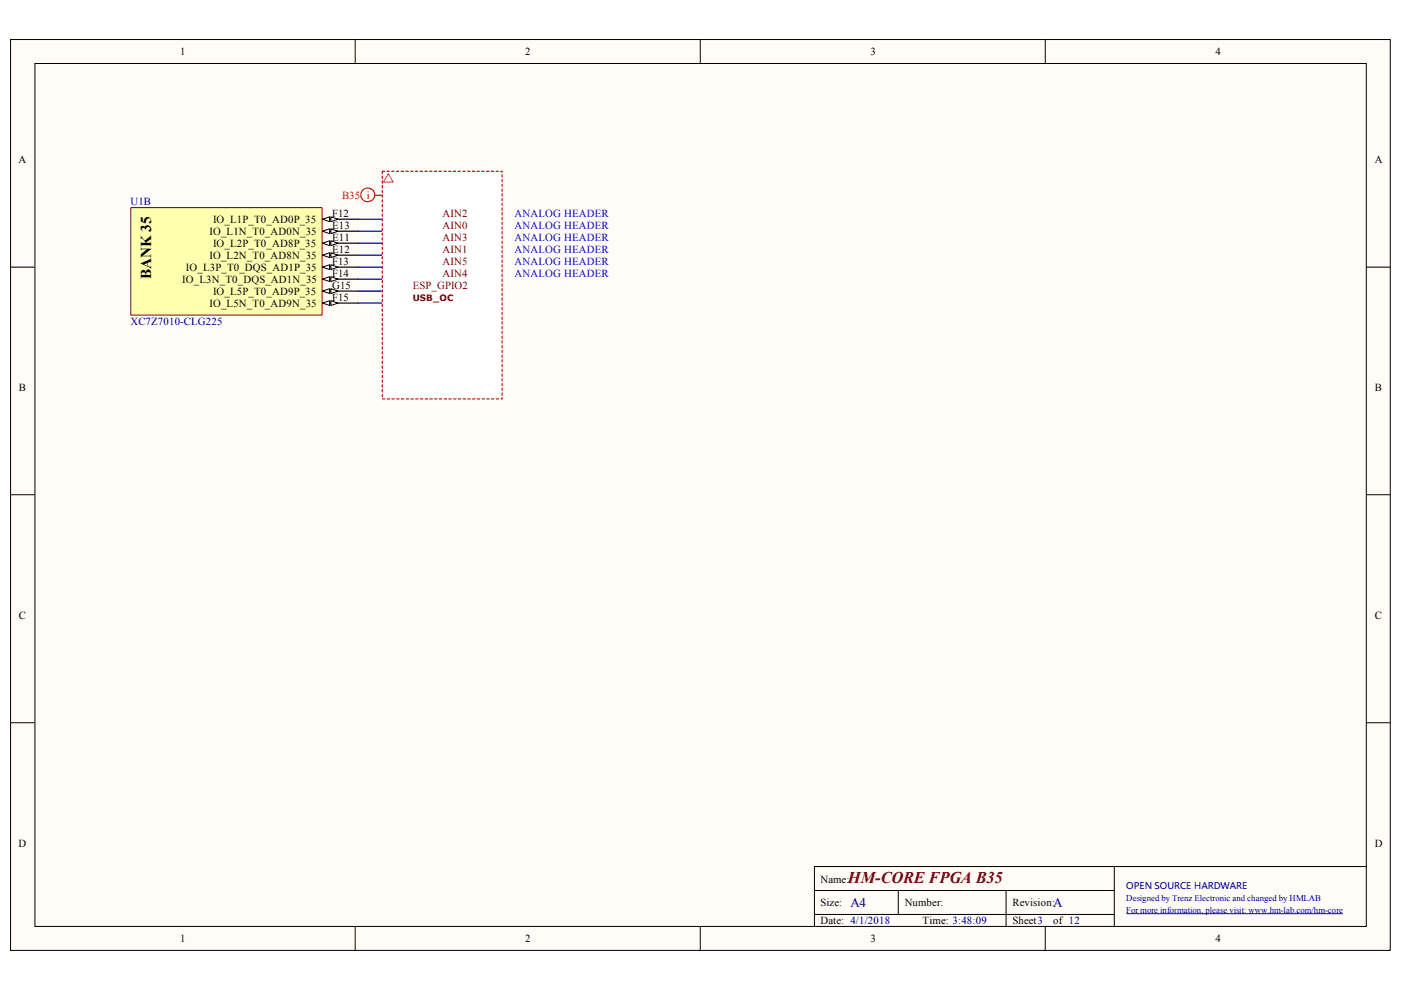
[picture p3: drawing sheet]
<svg xmlns="http://www.w3.org/2000/svg" width="297mm" height="210mm" viewBox="0 0 297 210" stroke-linecap="round" stroke-linejoin="round" font-family="sans-serif">
<path d="M2.3 8.5h292.5v193h-292.5z" fill="#fffcf8"/>
<path d="M2.2 8.4h292.6v193.1h-292.6z" fill="none" stroke="#000" stroke-width=".21"/>
<path d="M7.5 13.5h282.2v182.9h-282.2z" fill="#fffcf8"/>
<g fill="none" stroke="#000" stroke-width=".21">
<path d="M7.4 13.5h282.3v182.9h-282.3zM75.3 8.3v5.1M148.5 8.3v5.1M221.6 8.3v5.1M2.2 56.6h5.1M289.7 56.6h5.1M2.2 104.9h5.1M289.7 104.9h5.1M2.2 153.2h5.1M289.7 153.2h5.1M75.3 196.4v5.2M148.5 196.4v5.2"/>
<path d="M172.7 188.8h63.6M172.7 193.9h63.6M190.5 188.8v5.1M213.3 188.8v7.6M221.6 196.4v5.2M236.3 183.7v12.7M289.7 183.7h-117v12.7"/>
</g>
<path d="M238.8 193.7h45.9" fill="none" stroke="#000080" stroke-width=".21"/>
<path d="M76 46.5h27.9M76 49h27.9M76 51.6h27.9M76 54.1h27.9M76 56.6h27.9M76 59.2h27.9M76 61.7h27.9M76 64.3h27.9" fill="none" stroke="#000080" stroke-width=".25"/>
<path d="M81.1 36.3h25.4v48.3h-25.4z" fill-rule="evenodd" fill="#fff"/>
<path d="M81.1 36.3h25.4v48.3h-25.4z" fill="none" stroke="#f00" stroke-width=".25" stroke-dasharray=".5 .5"/>
<path d="M82.3 36.8l1.1 1.8h-2.1z" fill="none" stroke="#f33" stroke-width=".21"/>
<g fill="none" stroke="#f00" stroke-width=".25">
<path d="M79.5 41.4h1.6"/>
<circle cx="78" cy="41.3" r="1.47"/>
</g>
<path d="M27.8 44.1h40.5v22.7h-40.5z" fill="#ffffb0"/>
<path d="M27.7 44h40.6v22.8h-40.6z" fill="none" stroke="#800000" stroke-width=".21"/>
<path d="M68.4 49h7.6" fill="none" stroke="#000" stroke-width=".25"/>
<path d="M68.4 49l1.5-.5v1z" fill="#fffcf8"/>
<path d="M68.4 49l1.5-.5v1z" fill="none" stroke="#000" stroke-width=".21"/>
<path d="M70.1 48.5l1.6 .5-1.6 .5z" fill="#fffcf8"/>
<path d="M70.1 48.5l1.6 .5-1.6 .5z" fill="none" stroke="#000" stroke-width=".21"/>
<path d="M68.4 46.5h7.6" fill="none" stroke="#000" stroke-width=".25"/>
<path d="M68.4 46.5l1.5-.5v1z" fill="#fffcf8"/>
<path d="M68.4 46.5l1.5-.5v1z" fill="none" stroke="#000" stroke-width=".21"/>
<path d="M70.1 46l1.6 .5-1.6 .5z" fill="#fffcf8"/>
<path d="M70.1 46l1.6 .5-1.6 .5z" fill="none" stroke="#000" stroke-width=".21"/>
<path d="M68.4 54.1h7.6" fill="none" stroke="#000" stroke-width=".25"/>
<path d="M68.4 54.1l1.5-.5v1z" fill="#fffcf8"/>
<path d="M68.4 54.1l1.5-.5v1z" fill="none" stroke="#000" stroke-width=".21"/>
<path d="M70.1 53.6l1.6 .5-1.6 .5z" fill="#fffcf8"/>
<path d="M70.1 53.6l1.6 .5-1.6 .5z" fill="none" stroke="#000" stroke-width=".21"/>
<path d="M68.4 51.6h7.6" fill="none" stroke="#000" stroke-width=".25"/>
<path d="M68.4 51.6l1.5-.5v1z" fill="#fffcf8"/>
<path d="M68.4 51.6l1.5-.5v1z" fill="none" stroke="#000" stroke-width=".21"/>
<path d="M70.1 51.1l1.6 .5-1.6 .5z" fill="#fffcf8"/>
<path d="M70.1 51.1l1.6 .5-1.6 .5z" fill="none" stroke="#000" stroke-width=".21"/>
<path d="M68.4 59.2h7.6" fill="none" stroke="#000" stroke-width=".25"/>
<path d="M68.4 59.2l1.5-.5v1z" fill="#fffcf8"/>
<path d="M68.4 59.2l1.5-.5v1z" fill="none" stroke="#000" stroke-width=".21"/>
<path d="M70.1 58.7l1.6 .5-1.6 .5z" fill="#fffcf8"/>
<path d="M70.1 58.7l1.6 .5-1.6 .5z" fill="none" stroke="#000" stroke-width=".21"/>
<path d="M68.4 56.6h7.6" fill="none" stroke="#000" stroke-width=".25"/>
<path d="M68.4 56.6l1.5-.5v1z" fill="#fffcf8"/>
<path d="M68.4 56.6l1.5-.5v1z" fill="none" stroke="#000" stroke-width=".21"/>
<path d="M70.1 56.1l1.6 .5-1.6 .5z" fill="#fffcf8"/>
<path d="M70.1 56.1l1.6 .5-1.6 .5z" fill="none" stroke="#000" stroke-width=".21"/>
<path d="M68.4 64.3h7.6" fill="none" stroke="#000" stroke-width=".25"/>
<path d="M68.4 64.3l1.5-.5v1z" fill="#fffcf8"/>
<path d="M68.4 64.3l1.5-.5v1z" fill="none" stroke="#000" stroke-width=".21"/>
<path d="M70.1 63.8l1.6 .5-1.6 .5z" fill="#fffcf8"/>
<path d="M70.1 63.8l1.6 .5-1.6 .5z" fill="none" stroke="#000" stroke-width=".21"/>
<path d="M68.4 61.7h7.6" fill="none" stroke="#000" stroke-width=".25"/>
<path d="M68.4 61.7l1.5-.5v1z" fill="#fffcf8"/>
<path d="M68.4 61.7l1.5-.5v1z" fill="none" stroke="#000" stroke-width=".21"/>
<path d="M70.1 61.2l1.6 .5-1.6 .5z" fill="#fffcf8"/>
<path d="M70.1 61.2l1.6 .5-1.6 .5z" fill="none" stroke="#000" stroke-width=".21"/>
<text font-size="3.5" fill="#800000" x="179.8" y="187.1">HM-CORE FPGA B35</text>
<text font-size="3.2" x="32" y="59.2" transform="rotate(-90 32 59.2)">BANK 35</text>
<g font-size="2.8" fill="#000080">
<text x="180.3" y="192.4">A4</text>
<text x="223.3" y="192.4">A</text>
</g>
<g font-size="2.3">
<text x="38.2" y="11.7">1</text>
<text x="111.4" y="11.7">2</text>
<text x="184.5" y="11.7">3</text>
<text x="257.7" y="11.7">4</text>
<text x="3.9" y="34.5">A</text>
<text x="291.5" y="34.5">A</text>
<text x="45.2" y="47.2">IO_L1P_T0_AD0P_35</text>
<text x="70.4" y="46">F12</text>
<text x="44.4" y="49.8">IO_L1N_T0_AD0N_35</text>
<text x="45.2" y="52.3">IO_L2P_T0_AD8P_35</text>
<text x="70.4" y="51.1">E11</text>
<text x="70.4" y="48.5">E13</text>
<text x="70.4" y="53.6">E12</text>
<text x="38.6" y="59.9">IO_L3N_T0_DQS_AD1N_35</text>
<text x="39.4" y="57.4">IO_L3P_T0_DQS_AD1P_35</text>
<text x="44.4" y="54.9">IO_L2N_T0_AD8N_35</text>
<text x="70.4" y="58.7">F14</text>
<text x="70.4" y="56.1">F13</text>
<text x="44.4" y="65.1">IO_L5N_T0_AD9N_35</text>
<text x="45.2" y="62.5">IO_L5P_T0_AD9P_35</text>
<text x="70.4" y="61.2">G15</text>
<text x="70.4" y="63.8">F15</text>
<text x="4" y="82.9">B</text>
<text x="291.5" y="82.9">B</text>
<text x="4" y="131.1">C</text>
<text x="291.5" y="131.1">C</text>
<text x="3.9" y="179.5">D</text>
<text x="291.5" y="179.5">D</text>
<text x="173.9" y="187.1">Name:</text>
<text x="173.9" y="192.2">Size:</text>
<text x="173.9" y="196">Date: 4/1/2018</text>
<text x="191.8" y="192.2">Number:</text>
<text x="195.6" y="196">Time: 3:48:09</text>
<text x="214.7" y="192.2">Revision:</text>
<text x="214.7" y="196">Sheet3</text>
<text x="223.3" y="196">of 12</text>
<text x="38.2" y="199.8">1</text>
<text x="111.4" y="199.8">2</text>
<text x="184.5" y="199.8">3</text>
<text x="257.7" y="199.8">4</text>
</g>
<g font-size="2.3" fill="#000080">
<text x="27.6" y="43.4">U1B</text>
<text x="27.6" y="68.9">XC7Z7010-CLG225</text>
</g>
<text font-size="2.3" fill="#f00" x="72.5" y="42.2">B35 i</text>
<g font-size="2.3" fill="#800000">
<text x="93.8" y="46">AIN2</text>
<text x="93.8" y="48.5">AIN0</text>
<text x="93.8" y="53.6">AIN1</text>
<text x="93.8" y="51.1">AIN3</text>
<text x="93.8" y="58.7">AIN4</text>
<text x="93.8" y="56.1">AIN5</text>
<text x="87.5" y="61.2">ESP_GPIO2</text>
</g>
<g font-size="2.3" fill="#00f">
<text x="109.1" y="46">ANALOG HEADER</text>
<text x="109.1" y="48.5">ANALOG HEADER</text>
<text x="109.1" y="51.1">ANALOG HEADER</text>
<text x="109.1" y="53.6">ANALOG HEADER</text>
<text x="109.1" y="58.7">ANALOG HEADER</text>
<text x="109.1" y="56.1">ANALOG HEADER</text>
</g>
<text font-size="1.9" fill="#800000" x="87.5" y="63.9">USB_OC</text>
<g font-size="1.9" fill="#000080">
<text x="238.8" y="191">Designed by Trenz Electronic and changed by HMLAB</text>
<text x="238.8" y="188.4">OPEN SOURCE HARDWARE</text>
<text x="238.8" y="193.5">For more information, please visit: www.hm-lab.com/hm-core</text>
</g>
</svg>
